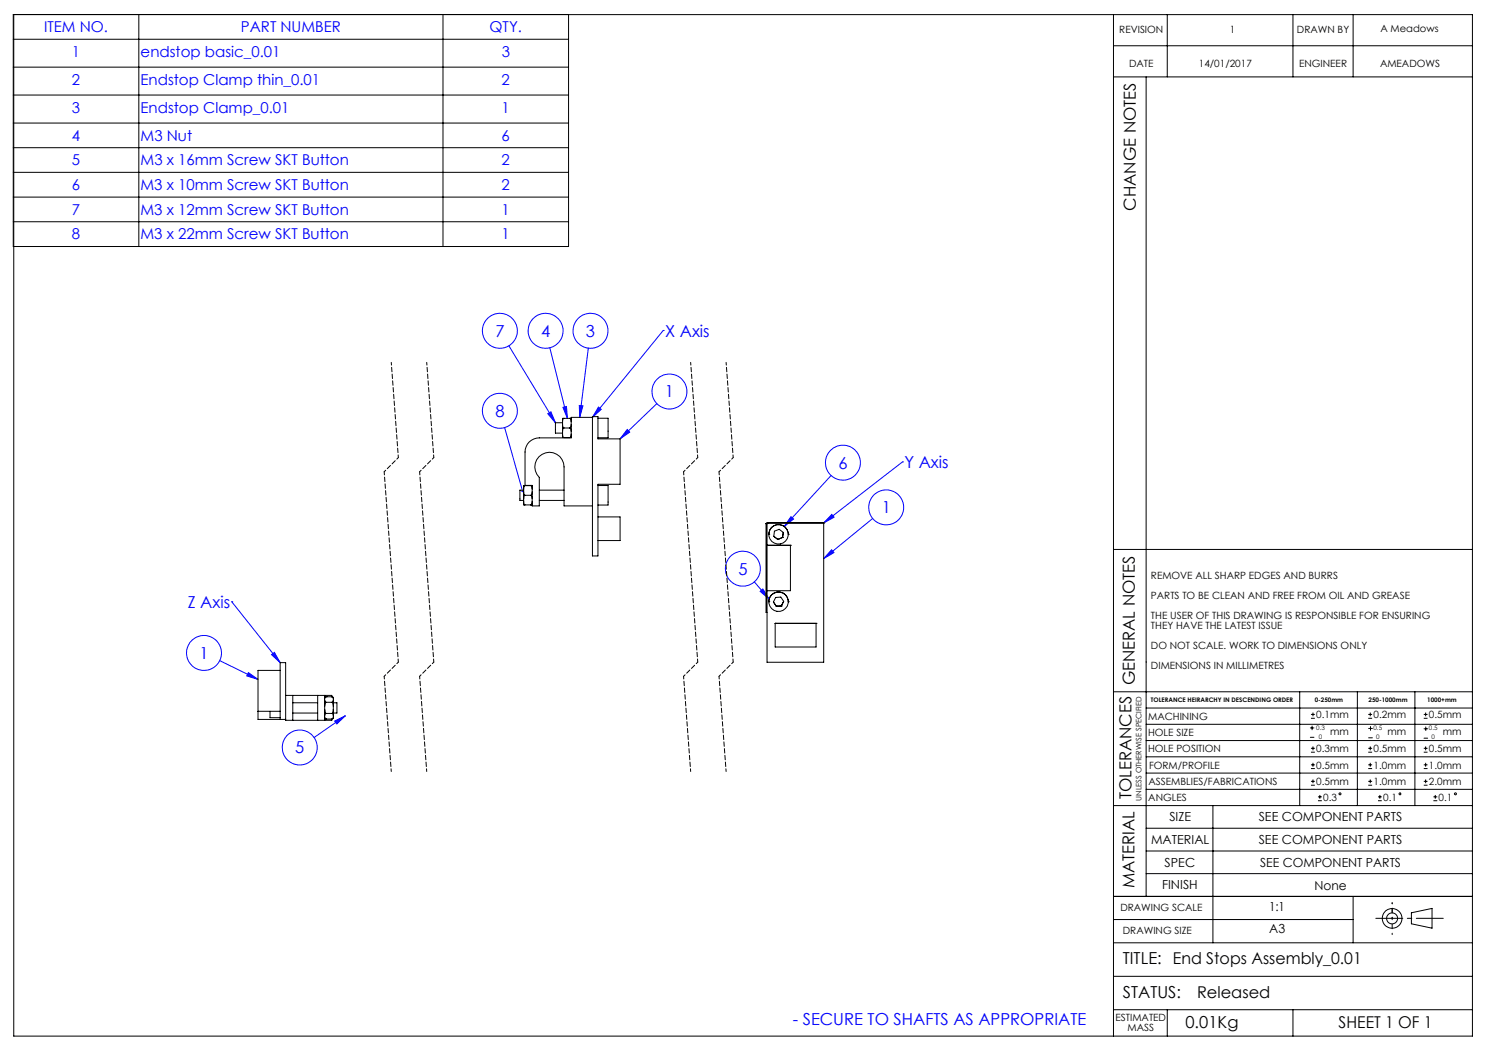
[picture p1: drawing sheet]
<svg xmlns="http://www.w3.org/2000/svg" width="420mm" height="297mm" viewBox="0 0 420 297" stroke-linecap="round" stroke-linejoin="round" font-family="sans-serif">
<g fill="none" stroke="#000" stroke-width=".28">
<path d="M3.7 18.9h156.7M3.7 11.1h156.7M39.2 4.1v65.4M125 4.1v65.4M160.4 4.1v65.4h-156.7v-65.4h411.6v288.1h-411.4v-288.1M314.1 4.1v288.1M314.1 12.9h101.2M329.2 4.1v17.6M364.7 4.1v17.6M381.7 4.1v17.6M3.7 26.8h156.7M3.7 34.7h156.7"/>
<path d="M314.1 21.7h101.2M323.3 21.7v231.1M3.7 41.7h156.7M3.7 48.6h156.7M3.7 55.6h156.7M3.7 62.5h156.7M314.1 155h101.2M314.1 195.1h101.2M323.3 199.7h92M366.6 195.1v32.1M382.9 195.1v32.1M399.1 195.1v32.1"/>
<path d="M323.3 218h92M323.3 213.5h92M323.3 208.9h92M323.3 204.3h92M369.6 205.3h1M369.6 208h1M369.8 202.6h1.1M369.8 201.5h1.1M369.8 212.2h1.1M369.8 211.1h1.1M369.8 216.8h1.1M369.8 215.7h1.1"/>
<path d="M370.1 204.8v1M370.3 201v1M370.3 210.5v1.1M370.3 215.2v1M370.3 219.8v1.1M385.9 202.6h1.1M385.9 201.5h1.1M385.9 212.2h1.1M385.9 211.1h1.1M385.9 216.8h1.1M385.9 215.7h1.1M386 205.5h1.1"/>
<path d="M386 208.1h1.1M386.5 201v1M386.5 210.5v1.1M386.5 215.2v1M386.5 219.8v1.1M386.6 204.9v1.1M401.6 202.6h1.1M401.6 201.5h1.1M401.6 212.2h1.1M401.6 211.1h1.1M401.6 216.8h1.1M401.6 215.7h1.1"/>
<path d="M401.7 205.6h1M401.7 208.2h1M402.1 201v1M402.1 210.5v1.1M402.1 215.2v1M402.1 219.8v1.1M402.2 205v1.1M314.1 227.2h101.2M323.3 222.6h92M323.3 233.6h92M342.1 227.2v38.7M369.8 221.5h1.1"/>
<path d="M369.8 220.4h1.1M371.8 225.8h1.1M371.8 224.8h1.1M372.3 224.2v1.1M385.9 221.5h1.1M385.9 220.4h1.1M388.7 225.8h1M388.7 224.8h1M389.2 224.2v1.1M401.6 221.5h1.1M401.6 220.4h1.1M404.3 225.8h1.1"/>
<path d="M404.3 224.8h1.1M404.8 224.2v1.1M314.1 252.8h101.2M314.1 259.4h67.6M323.3 240h92M323.3 246.4h92M381.7 252.8v13.1M398.1 257.5l5.8-1.3v5.6l-5.8-1.2zM314.1 265.9h101.2M314.1 275.4h101.2M314.1 284.8h101.2M329.2 284.8v7.4"/>
<path d="M364.7 284.8v7.4"/>
<circle cx="378" cy="223.9" r=".27"/>
<circle cx="394.9" cy="223.9" r=".28"/>
<circle cx="410.5" cy="223.9" r=".26"/>
<circle cx="392.7" cy="259" r="2.78"/>
<circle cx="392.7" cy="259" r="1.55"/>
</g>
<g fill="none" stroke="#00f" stroke-width=".28">
<path d="M143.5 97.5l13.2 21.7M155.1 98.1l5 19.9M165.9 98.2l-2.4 19.5M187.1 93.2h.1M187.1 93.2l-20 24.5M154.5 116.7l.9-.5 1.3 3zM158.8 114.9l1-.3 .3 3.4zM163.4 114.4l1 .1-.9 3.2zM168.8 114.8l.8 .7-2.5 2.2zM185.3 113.8l-10.4 10M142.3 120.6l5.1 17.9M176.9 121.1l.7 .8-2.7 1.9z"/>
<path d="M234.4 134.1l-13.2 14.4M254.6 130.3h.1M254.6 130.3l-22.3 17.2M223.1 145.7l.7 .7-2.6 2.1zM234.6 155.1l.6 .8-2.9 1.6zM234.6 145.1l.7 .8-3 1.6zM246.2 146.2l-13.9 11.3M65.4 169.7h.1M65.4 169.7l13.6 17.2M212.8 164.1l4.2 4.9M214.4 166.8l.8-.7 1.8 2.9zM62 186.3l10.8 5.3"/>
<path d="M70.1 189.7l2.7 1.9-3.2-1zM76.6 184.6l.8-.6 1.6 2.9zM94.4 203.4l3-1.5-2.4 2.3zM97.4 201.9l-8.8 6.1"/>
<circle cx="141" cy="93.3" r="4.9"/>
<circle cx="153.9" cy="93.3" r="4.9"/>
<circle cx="166.6" cy="93.3" r="4.9"/>
<circle cx="141" cy="115.9" r="4.9"/>
<circle cx="188.8" cy="110.4" r="4.9"/>
<circle cx="237.8" cy="130.5" r="4.9"/>
<circle cx="250" cy="143.1" r="4.9"/>
<circle cx="209.5" cy="160.4" r="4.9"/>
<circle cx="57.5" cy="184.2" r="4.9"/>
<circle cx="84.5" cy="210.8" r="4.9"/>
</g>
<path d="M110.4 102.2l2 26.9M120.4 102.2l2 26.9M194.8 102.2l2 26.9M204.8 102.2l2 26.9M108.4 190.8l2 26.8M118.4 190.8l2 26.8M192.8 190.8l2 26.8M202.8 190.8l2 26.8" fill="none" stroke="#000" stroke-width=".28" stroke-dasharray="1.3 .6" stroke-dashoffset=".5"/>
<path d="M112.4 129.1l-4 4M122.4 129.1l-4 4M196.8 129.1l-4 4M206.8 129.1l-4 4M112.4 186.8l-4 4M122.4 186.8l-4 4M196.8 186.8l-4 4M206.8 186.8l-4 4" fill="none" stroke="#000" stroke-width=".28" stroke-dasharray="1.3 .6" stroke-dashoffset=".7"/>
<path d="M108.4 133.1l4 53.7M118.4 133.1l4 53.7M192.8 133.1l4 53.7M202.8 133.1l4 53.7" fill="none" stroke="#000" stroke-width=".28" stroke-dasharray="1.3 .6" stroke-dashoffset=".4"/>
<path d="M392.7 259v-4.4M392.7 254.6v4.4M392.7 259v4.6" fill="none" stroke="#000" stroke-width=".28" stroke-dasharray="15.2 1.3 1.3 1.3" stroke-dashoffset="14.9"/>
<path d="M388.1 259h19" fill="none" stroke="#000" stroke-width=".28" stroke-dasharray="15.2 1.3 1.3 1.3" stroke-dashoffset="7.6"/>
<g fill="#00f">
<path d="M163.4 114.4l1 .1-.9 3.2zM154.5 116.7l.9-.5 1.3 3zM147.2 138.2l-.1 .5 .4 .1-.1-.3 .2 .3 .1-.5zM158.8 114.9l1-.3 .3 3.4zM176.9 121.1l.7 .8-2.7 1.9zM234.6 155.1l.6 .8-2.9 1.6zM223.1 145.7l.7 .7-2.6 2.1zM214.4 166.8l.8-.7 1.8 2.9zM70.1 189.7l2.7 1.9-3.2-1zM94.4 203.4l3-1.5-2.4 2.3z"/>
<path d="M234.6 145.1l.7 .8-3 1.6zM168.8 114.8l.8 .7-2.5 2.2zM76.6 184.6l.8-.6 1.6 2.9z"/>
</g>
<g fill="none" stroke="#000" stroke-width=".28">
<path d="M158.7 119.2h-2v3h2M158.7 119.7l.1 .7 .3 .3M158.7 119.7v2M158.7 119v.7M159.1 118l-.3 .2-.1 .8M159.1 118h-.4v1M159.1 118h1.6M160.7 118l.3 .3 .1 .7M160.7 118h.4M161.1 119.7l-.1 .7-.3 .3M167.1 117.7h-6v5.8h-9a4 4 0 0 0-4 4v9.4h2v5.8h2v-8a4.1 4.1 0 0 1 1.3-6.8 4.1 4.1 0 0 1 5.7 3.8v11h8M167.1 117.5h1.6v6.3h6.2v12.8h-6.2v20.2h-1.6z"/>
<path d="M168.7 118h2.8v5.5h-2.8M147.7 138.3h-1.1v2.8h1.1M147.7 138.7l.1 .7 .3 .3M147.7 138.7v1.9M147.7 137.9v.8M148.1 137l-.3 .2-.1 .7M148.1 137h1.7l.2 .3 .1 .6M148.1 139.7l-.3 .2-.1 .7M148.1 137h-.4v.9M148.1 139.7h1.6M149.7 139.7l.3 .3 .1 .6M150.1 138.7l-.1 .7-.3 .3"/>
<path d="M152.1 138.3h7M158.7 122.4l.1 .8 .3 .2h1.8l.2-1M158.7 122.4v1M158.7 121.7v.7M159.1 120.7l-.3 .3-.1 .7M159.1 120.7h1.6M160.7 120.7l.3 .3 .1 .7M168.7 136.9h2.8v5.5h-2.8M147.7 141.5l.1 .7 .3 .2M147.7 141.5v.9h.4M147.7 140.6v.9M148.1 142.4h1.6"/>
<path d="M149.7 142.4h.4M150.1 141.5l-.1 .7-.3 .2M152.1 141.1h7M168.7 145.8h6.2v6.7h-6.2M216.1 147.7h.1M216.1 147.7h.3M216.1 147.7v25h.3M216.4 153.8h.1M216.4 147.5h.1M216.4 153.8h6.6M216.4 147.5v39.3h15.9v-39.3M216.4 147.5h15.9"/>
<path d="M216.9 150.7h.1M216.9 150.7a2.75 2.75 0 0 1 2.7-2.8 2.75 2.75 0 0 1 2.8 2.8M219.4 152.1h.1M220.7 151.6h.1M220.7 151.6l.2-1.4-1.1-.9-1.4 .5-.1 1.5 1.1 .8M220.7 151.6l-1.3 .5M222.4 150.7h.1M223 153.8h.1M223 153.8v12.8h-6.6M232.3 147.5h.1M216.9 169.7h.1M216.9 169.7a2.75 2.75 0 0 1 2.7-2.7 2.75 2.75 0 0 1 2.8 2.7"/>
<path d="M218.7 175.8h.1M218.7 175.8h11.5M218.7 175.8v6.7h11.5v-6.7M219 171h.1M220.4 170.9h.1M220.4 170.9l.7-1.3-.9-1.2-1.4 .1-.6 1.3 .8 1.2M220.4 170.9l-1.4 .1M222.4 169.7h.1M230.2 175.8h.1M79 189.1h-6.2v13.8h7.8M80.6 196.1h2M82.6 196.1h7"/>
<path d="M82.6 198.2h7M82.6 196.1v7.1M89.6 196.1h4v.4h.2M89.6 196.1v7.1M91.6 197.5l.1 .4 .3 .2-.3 .3-.1 .8zM91.6 196.1v7.1M91.7 196.6l-.1 .3M92 196.5h.1M92 196.5l1.8 .1 .2 .9M92 196.5l-.2 .1-.2 .5M92 198.1h1.6M93.6 198.1l.3 .3 .1 .8"/>
<path d="M93.8 196.6l.2 .3M94 198.2h1v2.9h-1M94 197.5l-.1 .4-.3 .2M94 197.5v1.7M94 199.2v.9M72.8 200.6h6.2M76.2 200.6v1.8h2.8M79 202.9v-16h1.6v16.3h2M82.6 203.2h7M82.6 201.1h7M91.6 202.4l.1 .3M91.6 200.1l.1 .8 .3 .3-.3 .2-.1 .4z"/>
<path d="M91.8 202.8h.2M92 201.2h1.6M93.6 202.8v.4h-4M93.6 201.2l.3 .2 .1 .4M94 202.4l-.1 .3M94 200.1l-.1 .8-.3 .3M94 200.1v1.7M94 201.8v.6l-.4 .4h-1.7l-.2-.2-.1-.4"/>
<circle cx="219.6" cy="150.7" r="2.75"/>
<circle cx="219.6" cy="169.7" r="2.75"/>
</g>
<g font-size="4.7">
<text x="320.4" y="59.4" transform="rotate(-90 320.4 59.4)">CHANGE NOTES</text>
<text x="320.1" y="193.3" transform="rotate(-90 320.1 193.3)">GENERAL NOTES</text>
<text x="319.2" y="225.4" transform="rotate(-90 319.2 225.4)">TOLERANCES</text>
<text x="320" y="250.5" transform="rotate(-90 320 250.5)">MATERIAL</text>
<text x="316.7" y="271.8">TITLE: End Stops Assembly_0.01</text>
<text x="316.7" y="281.4">STATUS:</text>
<text x="334.4" y="290.1">0.01Kg</text>
</g>
<g font-size="4.7" fill="#00f">
<text x="139.7" y="95">7</text>
<text x="152.6" y="95">4</text>
<text x="165.3" y="95">3</text>
<text x="187.6" y="94.9">X Axis</text>
<text x="187.6" y="112.1">1</text>
<text x="139.7" y="117.5">8</text>
<text x="236.5" y="132.1">6</text>
<text x="255.1" y="132">Y Axis</text>
<text x="248.7" y="144.8">1</text>
<text x="208.3" y="162">5</text>
<text x="53" y="171.4">Z Axis</text>
<text x="56.3" y="185.8">1</text>
<text x="83.3" y="212.5">5</text>
<text x="223.6" y="289.1">- SECURE TO SHAFTS AS APPROPRIATE</text>
</g>
<g font-size="4.6">
<text x="337.7" y="281.4">Released</text>
<text x="377.6" y="290.1">SHEET 1 OF 1</text>
</g>
<g font-size="4.2" fill="#00f">
<text x="12.4" y="9.1">ITEM NO.</text>
<text x="68" y="9.1">PART NUMBER</text>
<text x="138.1" y="9.1">QTY.</text>
<text x="20.3" y="16.1">1</text>
<text x="39.7" y="16.1">endstop basic_0.01</text>
<text x="141.5" y="16.1">3</text>
<text x="20.3" y="24">2</text>
<text x="39.7" y="24">Endstop Clamp thin_0.01</text>
<text x="141.5" y="24">2</text>
<text x="20.3" y="31.9">3</text>
<text x="39.7" y="31.9">Endstop Clamp_0.01</text>
<text x="141.5" y="31.9">1</text>
<text x="20.3" y="39.7">4</text>
<text x="39.6" y="39.7">M3 Nut</text>
<text x="141.5" y="39.7">6</text>
<text x="20.3" y="46.6">5</text>
<text x="39.6" y="46.6">M3 x 16mm Screw SKT Button</text>
<text x="141.5" y="46.6">2</text>
<text x="20.3" y="53.6">6</text>
<text x="39.6" y="53.6">M3 x 10mm Screw SKT Button</text>
<text x="141.5" y="53.6">2</text>
<text x="20.3" y="60.6">7</text>
<text x="39.6" y="60.6">M3 x 12mm Screw SKT Button</text>
<text x="141.5" y="60.6">1</text>
<text x="20.3" y="67.5">8</text>
<text x="39.6" y="67.5">M3 x 22mm Screw SKT Button</text>
<text x="141.5" y="67.5">1</text>
</g>
<g font-size="3.5">
<text x="329.8" y="231.6">SIZE</text>
<text x="355.1" y="231.6">SEE COMPONENT PARTS</text>
<text x="324.7" y="237.9">MATERIAL</text>
<text x="355.1" y="237.9">SEE COMPONENT PARTS</text>
<text x="328.5" y="244.6">SPEC</text>
<text x="355.5" y="244.6">SEE COMPONENT PARTS</text>
<text x="327.8" y="250.8">FINISH</text>
<text x="370.8" y="251.1">None</text>
<text x="358" y="257.1">1:1</text>
<text x="358" y="263.2">A3</text>
</g>
<g font-size="2.8">
<text x="315.7" y="9.4">REVISION</text>
<text x="346.9" y="9.4">1</text>
<text x="365.8" y="9.4">DRAWN BY</text>
<text x="389.4" y="9.1">A Meadows</text>
<text x="318.5" y="18.8">DATE</text>
<text x="338.2" y="18.8">14/01/2017</text>
<text x="366.4" y="18.8">ENGINEER</text>
<text x="389.3" y="18.8">AMEADOWS</text>
<text x="324.7" y="163.4">REMOVE ALL SHARP EDGES AND BURRS</text>
<text x="324.7" y="169">PARTS TO BE CLEAN AND FREE FROM OIL AND GREASE</text>
<text x="324.7" y="174.6">THE USER OF THIS DRAWING IS RESPONSIBLE FOR ENSURING</text>
<text x="324.7" y="177.5">THEY HAVE THE LATEST ISSUE</text>
<text x="324.7" y="183.1">DO NOT SCALE. WORK TO DIMENSIONS ONLY</text>
<text x="324.7" y="188.8">DIMENSIONS IN MILLIMETRES</text>
<text x="323.9" y="203.1">MACHINING</text>
<text x="371.3" y="202.6">0.1mm</text>
<text x="387.4" y="202.6">0.2mm</text>
<text x="403.1" y="202.6">0.5mm</text>
<text x="323.8" y="207.6">HOLE SIZE</text>
<text x="375.2" y="207.4">mm</text>
<text x="391.3" y="207.4">mm</text>
<text x="407" y="207.4">mm</text>
<text x="323.8" y="212.1">HOLE POSITION</text>
<text x="371.3" y="212.1">0.3mm</text>
<text x="387.4" y="212.1">0.5mm</text>
<text x="403.1" y="212.1">0.5mm</text>
<text x="324" y="221.4">ASSEMBLIES/FABRICATIONS</text>
<text x="324.1" y="216.8">FORM/PROFILE</text>
<text x="371.3" y="216.8">0.5mm</text>
<text x="371.3" y="221.4">0.5mm</text>
<text x="387.4" y="216.8">1.0mm</text>
<text x="387.4" y="221.4">1.0mm</text>
<text x="403.1" y="216.8">1.0mm</text>
<text x="403.1" y="221.4">2.0mm</text>
<text x="323.9" y="225.8">ANGLES</text>
<text x="373.2" y="225.8">0.3</text>
<text x="390.2" y="225.8">0.1</text>
<text x="405.8" y="225.8">0.1</text>
<text x="316" y="257.1">DRAWING SCALE</text>
<text x="316.7" y="263.5">DRAWING SIZE</text>
<text x="314.7" y="288">ESTIMATED</text>
<text x="318" y="290.8">MASS</text>
</g>
<text font-size="2.1" x="322" y="225.9" transform="rotate(-90 322 225.9)">UNLESS OTHERWISE SPECIFIED</text>
<g font-size="1.8">
<text x="324.7" y="198.1">TOLERANCE HEIRARCHY IN DESCENDING ORDER</text>
<text x="370.9" y="198.1">0-250mm</text>
<text x="386.1" y="198.1">250-1000mm</text>
<text x="402.6" y="198.1">1000+mm</text>
<text x="371.3" y="205.9">0.3</text>
<text x="372" y="208.5">0</text>
<text x="387.4" y="205.9">0.5</text>
<text x="388.2" y="208.5">0</text>
<text x="403.1" y="205.9">0.5</text>
<text x="403.8" y="208.5">0</text>
</g>
</svg>
